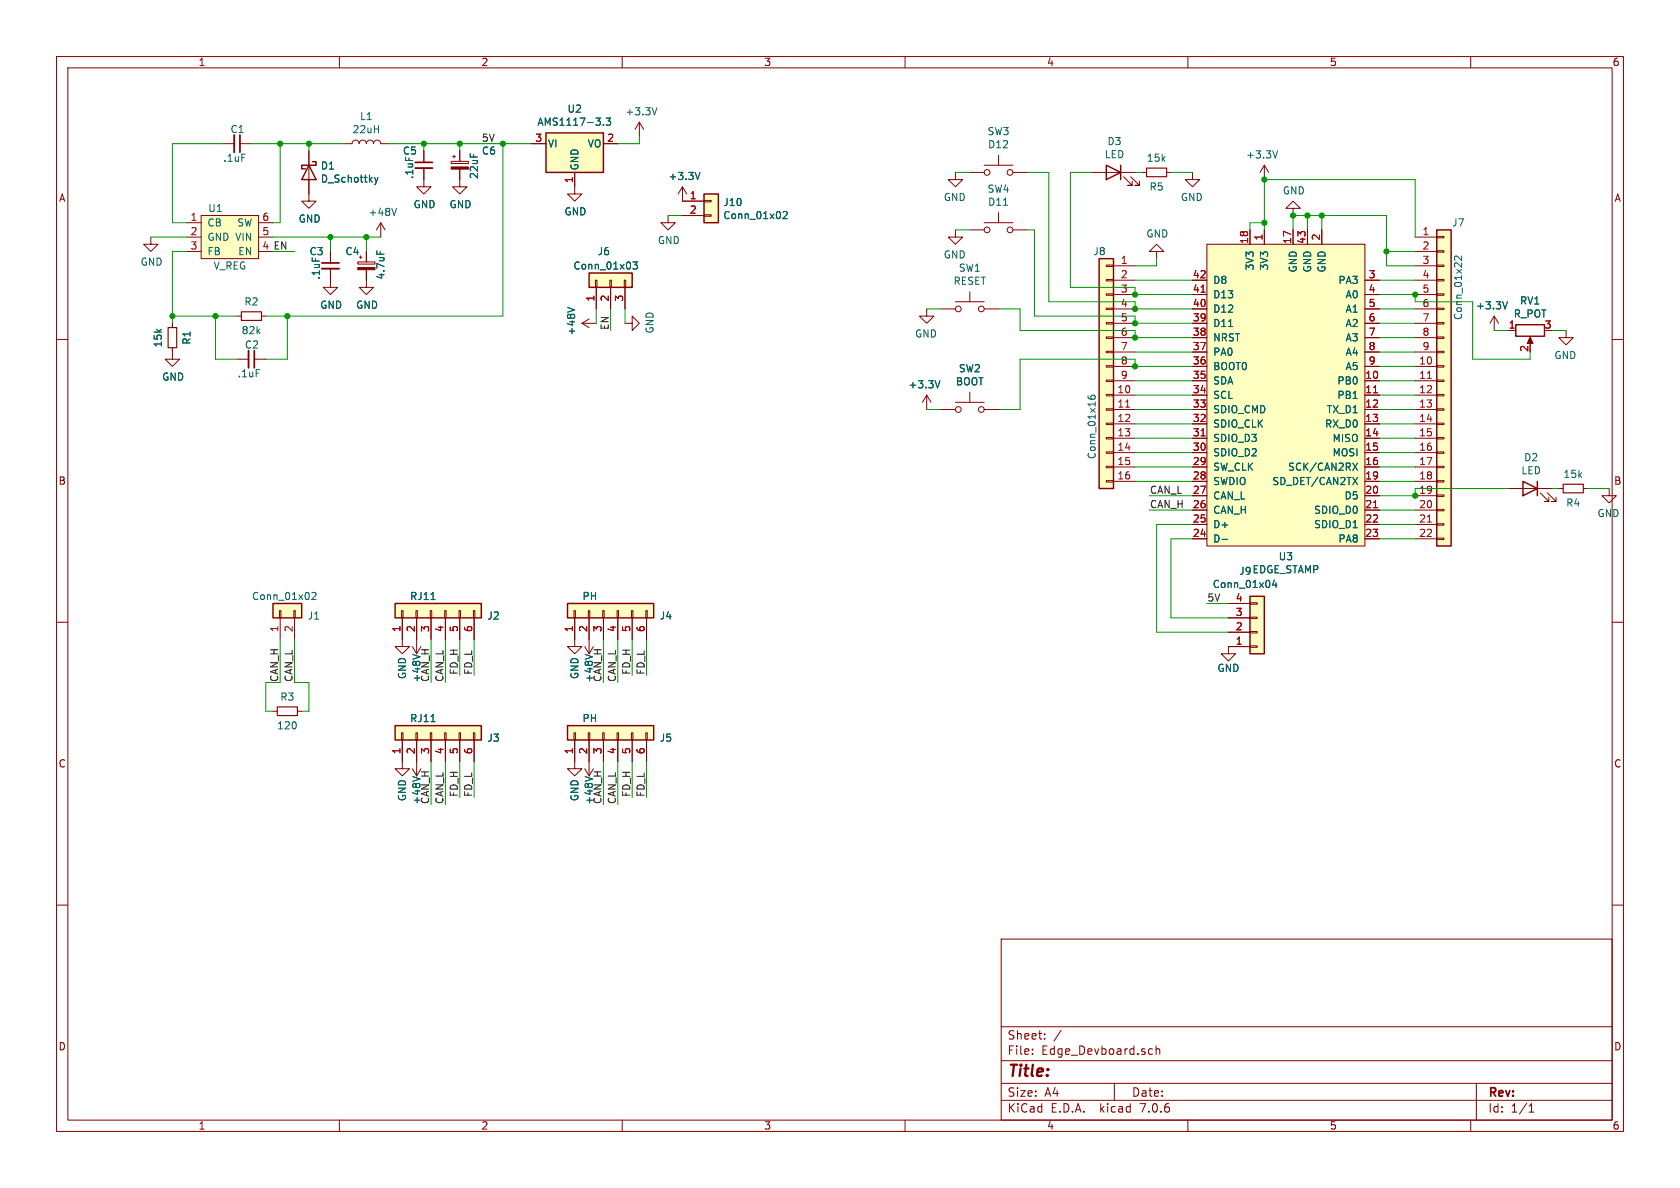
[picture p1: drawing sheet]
EESchema Schematic File Version 4
EELAYER 30 0
EELAYER END
$Descr A4 11693 8268
encoding utf-8
Sheet 1 1
Title ""
Date ""
Rev ""
Comp ""
Comment1 ""
Comment2 ""
Comment3 ""
Comment4 ""
$EndDescr
Wire Wire Line
	3500 2200 3500 1000
Wire Wire Line
	1950 1550 1950 1000
Wire Wire Line
	1200 1550 1200 1000
Wire Wire Line
	1900 1550 1950 1550
Wire Wire Line
	2000 2200 3500 2200
Wire Wire Line
	2000 2500 2000 2200
Wire Wire Line
	1850 2500 2000 2500
Connection ~ 2000 2200
Wire Wire Line
	1850 2200 2000 2200
Connection ~ 3500 1000
Wire Wire Line
	3200 1000 3500 1000
$Comp
L power:+3.3V #PWR0101
U 1 1
P 4450 950
F 0 "#PWR0101" H 4450 800 50  0001 C CNN
F 1 "+3.3V" H 4465 1123 50  0000 C CNN
F 2 "" H 4450 950 50  0001 C CNN
F 3 "" H 4450 950 50  0001 C CNN
	1    4450 950 
	1    0    0    -1  
$EndComp
Wire Wire Line
	3200 1000 3200 1050
Connection ~ 3200 1000
Wire Wire Line
	2950 1000 3200 1000
Wire Wire Line
	2950 1000 2950 1050
Connection ~ 2950 1000
Wire Wire Line
	2700 1000 2950 1000
Wire Wire Line
	1950 1000 2150 1000
Wire Wire Line
	2150 1000 2400 1000
Connection ~ 2150 1000
Wire Wire Line
	2150 1050 2150 1000
Connection ~ 1950 1000
Wire Wire Line
	1750 1000 1950 1000
Wire Wire Line
	1200 1000 1550 1000
Wire Wire Line
	1300 1550 1200 1550
Wire Wire Line
	1050 1650 1300 1650
$Comp
L power:GND #PWR0102
U 1 1
P 1050 1650
F 0 "#PWR0102" H 1050 1400 50  0001 C CNN
F 1 "GND" H 1055 1477 50  0000 C CNN
F 2 "" H 1050 1650 50  0001 C CNN
F 3 "" H 1050 1650 50  0001 C CNN
	1    1050 1650
	1    0    0    -1  
$EndComp
$Comp
L power:GND #PWR0103
U 1 1
P 2150 1350
F 0 "#PWR0103" H 2150 1100 50  0001 C CNN
F 1 "GND" H 2155 1177 50  0000 C CNN
F 2 "" H 2150 1350 50  0001 C CNN
F 3 "" H 2150 1350 50  0001 C CNN
	1    2150 1350
	1    0    0    -1  
$EndComp
$Comp
L power:GND #PWR0104
U 1 1
P 3200 1250
F 0 "#PWR0104" H 3200 1000 50  0001 C CNN
F 1 "GND" H 3205 1077 50  0000 C CNN
F 2 "" H 3200 1250 50  0001 C CNN
F 3 "" H 3200 1250 50  0001 C CNN
	1    3200 1250
	1    0    0    -1  
$EndComp
$Comp
L power:GND #PWR0105
U 1 1
P 2950 1250
F 0 "#PWR0105" H 2950 1000 50  0001 C CNN
F 1 "GND" H 2955 1077 50  0000 C CNN
F 2 "" H 2950 1250 50  0001 C CNN
F 3 "" H 2950 1250 50  0001 C CNN
	1    2950 1250
	1    0    0    -1  
$EndComp
Wire Wire Line
	1500 2200 1200 2200
Wire Wire Line
	1500 2500 1500 2200
Wire Wire Line
	1650 2500 1500 2500
$Comp
L power:GND #PWR0106
U 1 1
P 1200 2450
F 0 "#PWR0106" H 1200 2200 50  0001 C CNN
F 1 "GND" H 1205 2277 50  0000 C CNN
F 2 "" H 1200 2450 50  0001 C CNN
F 3 "" H 1200 2450 50  0001 C CNN
	1    1200 2450
	1    0    0    -1  
$EndComp
Wire Wire Line
	1200 2200 1200 2250
Wire Wire Line
	1200 1750 1300 1750
Connection ~ 1200 2200
Wire Wire Line
	1200 2200 1200 1750
Connection ~ 1500 2200
Wire Wire Line
	1650 2200 1500 2200
$Comp
L power:GND #PWR0107
U 1 1
P 2550 1950
F 0 "#PWR0107" H 2550 1700 50  0001 C CNN
F 1 "GND" H 2555 1777 50  0000 C CNN
F 2 "" H 2550 1950 50  0001 C CNN
F 3 "" H 2550 1950 50  0001 C CNN
	1    2550 1950
	1    0    0    -1  
$EndComp
$Comp
L power:GND #PWR0108
U 1 1
P 2300 1950
F 0 "#PWR0108" H 2300 1700 50  0001 C CNN
F 1 "GND" H 2305 1777 50  0000 C CNN
F 2 "" H 2300 1950 50  0001 C CNN
F 3 "" H 2300 1950 50  0001 C CNN
	1    2300 1950
	1    0    0    -1  
$EndComp
$Comp
L Device:C_Small C5
U 1 1
P 2950 1150
F 0 "C5" H 2800 1250 50  0000 L CNN
F 1 ".1uF" V 2850 1050 50  0000 L CNN
F 2 "Capacitor_SMD:C_0603_1608Metric" H 2950 1150 50  0001 C CNN
F 3 "~" H 2950 1150 50  0001 C CNN
	1    2950 1150
	1    0    0    -1  
$EndComp
Wire Wire Line
	2300 1650 2300 1750
Connection ~ 2300 1650
Wire Wire Line
	2550 1650 2300 1650
Wire Wire Line
	2550 1650 2550 1750
$Comp
L Evezor_Library:REGULATOR_VOLTAGE_HT7463A U1
U 1 1
P 1600 1650
F 0 "U1" H 1500 1850 50  0000 C CNN
F 1 "V_REG" H 1600 1450 50  0000 C CNN
F 2 "Package_TO_SOT_SMD:SOT-23-6" H 1550 1650 50  0001 C CNN
F 3 "" H 1550 1650 50  0001 C CNN
	1    1600 1650
	1    0    0    -1  
$EndComp
$Comp
L power:+48V #PWR0109
U 1 1
P 2650 1650
F 0 "#PWR0109" H 2650 1500 50  0001 C CNN
F 1 "+48V" H 2665 1823 50  0000 C CNN
F 2 "" H 2650 1650 50  0001 C CNN
F 3 "" H 2650 1650 50  0001 C CNN
	1    2650 1650
	1    0    0    -1  
$EndComp
$Comp
L Device:CP_Small C6
U 1 1
P 3200 1150
F 0 "C6" H 3350 1250 50  0000 L CNN
F 1 "22uF" V 3300 1050 50  0000 L CNN
F 2 "Capacitor_SMD:C_0805_2012Metric" H 3200 1150 50  0001 C CNN
F 3 "~" H 3200 1150 50  0001 C CNN
	1    3200 1150
	1    0    0    -1  
$EndComp
$Comp
L Device:R_Small R1
U 1 1
P 1200 2350
F 0 "R1" V 1100 2350 50  0000 C CNN
F 1 "15k" V 1300 2350 50  0000 C CNN
F 2 "Resistor_SMD:R_0603_1608Metric" H 1200 2350 50  0001 C CNN
F 3 "~" H 1200 2350 50  0001 C CNN
	1    1200 2350
	-1   0    0    1   
$EndComp
$Comp
L Device:C_Small C2
U 1 1
P 1750 2500
F 0 "C2" V 1650 2450 50  0000 L CNN
F 1 ".1uF" V 1850 2400 50  0000 L CNN
F 2 "Capacitor_SMD:C_0603_1608Metric" H 1750 2500 50  0001 C CNN
F 3 "~" H 1750 2500 50  0001 C CNN
	1    1750 2500
	0    1    1    0   
$EndComp
$Comp
L Device:R_Small R2
U 1 1
P 1750 2200
F 0 "R2" V 1650 2200 50  0000 C CNN
F 1 "82k" V 1850 2200 50  0000 C CNN
F 2 "Resistor_SMD:R_0603_1608Metric" H 1750 2200 50  0001 C CNN
F 3 "~" H 1750 2200 50  0001 C CNN
	1    1750 2200
	0    1    1    0   
$EndComp
$Comp
L Device:C_Small C1
U 1 1
P 1650 1000
F 0 "C1" V 1550 950 50  0000 L CNN
F 1 ".1uF" V 1750 900 50  0000 L CNN
F 2 "Capacitor_SMD:C_0603_1608Metric" H 1650 1000 50  0001 C CNN
F 3 "~" H 1650 1000 50  0001 C CNN
	1    1650 1000
	0    1    1    0   
$EndComp
$Comp
L Device:CP_Small C4
U 1 1
P 2550 1850
F 0 "C4" H 2400 1950 50  0000 L CNN
F 1 "4.7uF" V 2650 1750 50  0000 L CNN
F 2 "Capacitor_SMD:C_0805_2012Metric" H 2550 1850 50  0001 C CNN
F 3 "~" H 2550 1850 50  0001 C CNN
	1    2550 1850
	1    0    0    -1  
$EndComp
$Comp
L Device:C_Small C3
U 1 1
P 2300 1850
F 0 "C3" H 2150 1950 50  0000 L CNN
F 1 ".1uF" V 2200 1750 50  0000 L CNN
F 2 "Capacitor_SMD:C_0603_1608Metric" H 2300 1850 50  0001 C CNN
F 3 "~" H 2300 1850 50  0001 C CNN
	1    2300 1850
	1    0    0    -1  
$EndComp
$Comp
L Device:L L1
U 1 1
P 2550 1000
F 0 "L1" V 2740 1000 50  0000 C CNN
F 1 "22uH" V 2649 1000 50  0000 C CNN
F 2 "EvezorLIB:INDUCTOR_22uH_GCDA0650-220MC" H 2550 1000 50  0001 C CNN
F 3 "~" H 2550 1000 50  0001 C CNN
	1    2550 1000
	0    -1   -1   0   
$EndComp
$Comp
L Device:D_Schottky D1
U 1 1
P 2150 1200
F 0 "D1" V 2104 1279 50  0000 L CNN
F 1 "D_Schottky" V 2195 1279 50  0000 L CNN
F 2 "Diode_SMD:D_SOD-523" H 2150 1200 50  0001 C CNN
F 3 "~" H 2150 1200 50  0001 C CNN
	1    2150 1200
	0    1    1    0   
$EndComp
Wire Wire Line
	2550 1650 2650 1650
Connection ~ 2550 1650
$Comp
L Regulator_Linear:AMS1117-3.3 U2
U 1 1
P 4000 1000
F 0 "U2" H 4000 1242 50  0000 C CNN
F 1 "AMS1117-3.3" H 4000 1151 50  0000 C CNN
F 2 "Package_TO_SOT_SMD:SOT-223-3_TabPin2" H 4000 1200 50  0001 C CNN
F 3 "http://www.advanced-monolithic.com/pdf/ds1117.pdf" H 4100 750 50  0001 C CNN
	1    4000 1000
	1    0    0    -1  
$EndComp
Wire Wire Line
	3500 1000 3700 1000
Wire Wire Line
	4300 1000 4450 1000
Wire Wire Line
	4450 1000 4450 950 
$Comp
L power:GND #PWR0110
U 1 1
P 4000 1300
F 0 "#PWR0110" H 4000 1050 50  0001 C CNN
F 1 "GND" H 4005 1127 50  0000 C CNN
F 2 "" H 4000 1300 50  0001 C CNN
F 3 "" H 4000 1300 50  0001 C CNN
	1    4000 1300
	1    0    0    -1  
$EndComp
Wire Wire Line
	1900 1650 2300 1650
Text Label 1900 1750 0    50   ~ 0
EN
Wire Wire Line
	1900 1750 2050 1750
$Comp
L Connector_Generic:Conn_01x03 J6
U 1 1
P 4250 1950
F 0 "J6" V 4450 1950 50  0000 L CNN
F 1 "Conn_01x03" V 4350 1750 50  0000 L CNN
F 2 "Connector_PinHeader_2.54mm:PinHeader_1x03_P2.54mm_Vertical" H 4250 1950 50  0001 C CNN
F 3 "~" H 4250 1950 50  0001 C CNN
	1    4250 1950
	0    -1   -1   0   
$EndComp
Text Label 4250 2300 1    50   ~ 0
EN
Wire Wire Line
	4250 2150 4250 2300
$Comp
L power:GND #PWR0111
U 1 1
P 4350 2250
F 0 "#PWR0111" H 4350 2000 50  0001 C CNN
F 1 "GND" H 4355 2077 50  0000 C CNN
F 2 "" H 4350 2250 50  0001 C CNN
F 3 "" H 4350 2250 50  0001 C CNN
	1    4350 2250
	0    -1   -1   0   
$EndComp
$Comp
L power:+48V #PWR0112
U 1 1
P 4150 2250
F 0 "#PWR0112" H 4150 2100 50  0001 C CNN
F 1 "+48V" H 4165 2423 50  0000 C CNN
F 2 "" H 4150 2250 50  0001 C CNN
F 3 "" H 4150 2250 50  0001 C CNN
	1    4150 2250
	0    -1   -1   0   
$EndComp
Wire Wire Line
	4150 2150 4150 2250
Wire Wire Line
	4350 2150 4350 2250
$Comp
L Edge_Devboard-rescue:EDGE_STAMP-Evezor_Library U3
U 1 1
P 8900 2250
F 0 "U3" H 8850 627 50  0000 C CNN
F 1 "EDGE_STAMP" H 8850 536 50  0000 C CNN
F 2 "EvezorLIB:EDGE_STAMP" H 8900 2250 50  0001 C CNN
F 3 "" H 8900 2250 50  0001 C CNN
	1    8900 2250
	-1   0    0    -1  
$EndComp
Wire Wire Line
	9850 3750 9600 3750
Wire Wire Line
	9600 3650 9850 3650
Wire Wire Line
	9850 3550 9600 3550
Wire Wire Line
	9600 3450 9850 3450
Wire Wire Line
	9850 3350 9600 3350
Wire Wire Line
	9600 3250 9850 3250
Wire Wire Line
	9850 3150 9600 3150
Wire Wire Line
	9600 3050 9850 3050
Wire Wire Line
	9850 2950 9600 2950
Wire Wire Line
	9600 2850 9850 2850
Wire Wire Line
	9850 2750 9600 2750
Wire Wire Line
	9600 2650 9850 2650
Wire Wire Line
	9850 2550 9600 2550
Wire Wire Line
	9600 2450 9850 2450
Wire Wire Line
	9850 2350 9600 2350
Wire Wire Line
	9600 2250 9850 2250
Wire Wire Line
	9850 2150 9600 2150
Wire Wire Line
	9600 2050 9850 2050
Wire Wire Line
	9850 1950 9600 1950
$Comp
L Connector_Generic:Conn_01x22 J7
U 1 1
P 10050 2650
F 0 "J7" H 10150 3750 50  0000 C CNN
F 1 "Conn_01x22" V 10150 3300 50  0000 C CNN
F 2 "Connector_PinHeader_2.54mm:PinHeader_1x22_P2.54mm_Vertical" H 10050 2650 50  0001 C CNN
F 3 "~" H 10050 2650 50  0001 C CNN
	1    10050 2650
	1    0    0    -1  
$EndComp
Wire Wire Line
	9850 1850 9650 1850
Wire Wire Line
	9650 1850 9650 1750
Wire Wire Line
	9650 1500 9200 1500
Wire Wire Line
	9000 1500 9000 1600
Wire Wire Line
	9100 1600 9100 1500
Connection ~ 9100 1500
Wire Wire Line
	9100 1500 9000 1500
Wire Wire Line
	9200 1600 9200 1500
Connection ~ 9200 1500
Wire Wire Line
	9200 1500 9100 1500
Wire Wire Line
	9850 1750 9650 1750
Connection ~ 9650 1750
Wire Wire Line
	9650 1750 9650 1500
$Comp
L power:GND #PWR0113
U 1 1
P 9000 1500
F 0 "#PWR0113" H 9000 1250 50  0001 C CNN
F 1 "GND" H 9005 1327 50  0000 C CNN
F 2 "" H 9000 1500 50  0001 C CNN
F 3 "" H 9000 1500 50  0001 C CNN
	1    9000 1500
	1    0    0    1   
$EndComp
Connection ~ 9000 1500
Wire Wire Line
	8800 1250 9850 1250
Wire Wire Line
	9850 1250 9850 1650
Wire Wire Line
	8800 1250 8800 1550
Wire Wire Line
	8700 1600 8700 1550
Wire Wire Line
	8700 1550 8800 1550
Connection ~ 8800 1550
Wire Wire Line
	8800 1550 8800 1600
$Comp
L power:+3.3V #PWR0114
U 1 1
P 8800 1250
F 0 "#PWR0114" H 8800 1100 50  0001 C CNN
F 1 "+3.3V" H 8815 1423 50  0000 C CNN
F 2 "" H 8800 1250 50  0001 C CNN
F 3 "" H 8800 1250 50  0001 C CNN
	1    8800 1250
	-1   0    0    -1  
$EndComp
Connection ~ 8800 1250
$Comp
L power:GND #PWR0115
U 1 1
P 8550 4500
F 0 "#PWR0115" H 8550 4250 50  0001 C CNN
F 1 "GND" H 8550 4350 50  0000 C CNN
F 2 "" H 8550 4500 50  0001 C CNN
F 3 "" H 8550 4500 50  0001 C CNN
	1    8550 4500
	-1   0    0    -1  
$EndComp
Wire Wire Line
	8300 3750 8150 3750
Wire Wire Line
	8050 3650 8300 3650
Text Label 8000 3550 0    50   ~ 0
CAN_H
Text Label 8000 3450 0    50   ~ 0
CAN_L
Wire Wire Line
	8300 3550 8000 3550
Wire Wire Line
	8300 3450 8000 3450
$Comp
L Connector_Generic:Conn_01x16 J8
U 1 1
P 7700 2550
F 0 "J8" H 7700 3350 50  0000 L CNN
F 1 "Conn_01x16" V 7800 1900 50  0000 L CNN
F 2 "Connector_PinHeader_2.54mm:PinHeader_1x16_P2.54mm_Vertical" H 7700 2550 50  0001 C CNN
F 3 "~" H 7700 2550 50  0001 C CNN
	1    7700 2550
	-1   0    0    -1  
$EndComp
$Comp
L power:GND #PWR0116
U 1 1
P 8050 1800
F 0 "#PWR0116" H 8050 1550 50  0001 C CNN
F 1 "GND" H 8055 1627 50  0000 C CNN
F 2 "" H 8050 1800 50  0001 C CNN
F 3 "" H 8050 1800 50  0001 C CNN
	1    8050 1800
	1    0    0    1   
$EndComp
Wire Wire Line
	7900 1850 8050 1850
Wire Wire Line
	8050 1850 8050 1800
Wire Wire Line
	7900 1950 8300 1950
Wire Wire Line
	8300 2050 7900 2050
Wire Wire Line
	7900 2150 8300 2150
Wire Wire Line
	8300 2250 7900 2250
Wire Wire Line
	7900 2350 8300 2350
Wire Wire Line
	8300 2450 7900 2450
Wire Wire Line
	7900 2550 8300 2550
Wire Wire Line
	8300 2650 7900 2650
Wire Wire Line
	7900 2750 8300 2750
Wire Wire Line
	7900 2850 8300 2850
Wire Wire Line
	8300 2950 7900 2950
Wire Wire Line
	7900 3050 8300 3050
Wire Wire Line
	8300 3150 7900 3150
Wire Wire Line
	7900 3250 8300 3250
Wire Wire Line
	8300 3350 7900 3350
$Comp
L Connector_Generic:Conn_01x06 J2
U 1 1
P 3000 4250
F 0 "J2" V 2964 3862 50  0000 R CNN
F 1 "RJ11" V 3100 4400 50  0000 R CNN
F 2 "EvezorLIB:RJ11_C189747_Horizontal" H 3000 4250 50  0001 C CNN
F 3 "~" H 3000 4250 50  0001 C CNN
	1    3000 4250
	0    -1   -1   0   
$EndComp
Text Label 3000 4750 1    50   ~ 0
CAN_H
Text Label 3100 4750 1    50   ~ 0
CAN_L
Wire Wire Line
	3000 4450 3000 4750
Wire Wire Line
	3100 4450 3100 4750
$Comp
L power:GND #PWR0117
U 1 1
P 2800 4450
F 0 "#PWR0117" H 2800 4200 50  0001 C CNN
F 1 "GND" V 2800 4250 50  0000 C CNN
F 2 "" H 2800 4450 50  0001 C CNN
F 3 "" H 2800 4450 50  0001 C CNN
	1    2800 4450
	1    0    0    -1  
$EndComp
$Comp
L power:+48V #PWR0118
U 1 1
P 2900 4450
F 0 "#PWR0118" H 2900 4300 50  0001 C CNN
F 1 "+48V" V 2900 4650 50  0000 C CNN
F 2 "" H 2900 4450 50  0001 C CNN
F 3 "" H 2900 4450 50  0001 C CNN
	1    2900 4450
	-1   0    0    1   
$EndComp
$Comp
L Connector_Generic:Conn_01x06 J3
U 1 1
P 3000 5100
F 0 "J3" V 2964 4712 50  0000 R CNN
F 1 "RJ11" V 3100 5250 50  0000 R CNN
F 2 "EvezorLIB:RJ11_C189747_Horizontal" H 3000 5100 50  0001 C CNN
F 3 "~" H 3000 5100 50  0001 C CNN
	1    3000 5100
	0    -1   -1   0   
$EndComp
Text Label 3000 5600 1    50   ~ 0
CAN_H
Text Label 3100 5600 1    50   ~ 0
CAN_L
Wire Wire Line
	3000 5300 3000 5600
Wire Wire Line
	3100 5300 3100 5600
$Comp
L power:GND #PWR0119
U 1 1
P 2800 5300
F 0 "#PWR0119" H 2800 5050 50  0001 C CNN
F 1 "GND" V 2800 5100 50  0000 C CNN
F 2 "" H 2800 5300 50  0001 C CNN
F 3 "" H 2800 5300 50  0001 C CNN
	1    2800 5300
	1    0    0    -1  
$EndComp
$Comp
L power:+48V #PWR0120
U 1 1
P 2900 5300
F 0 "#PWR0120" H 2900 5150 50  0001 C CNN
F 1 "+48V" V 2900 5500 50  0000 C CNN
F 2 "" H 2900 5300 50  0001 C CNN
F 3 "" H 2900 5300 50  0001 C CNN
	1    2900 5300
	-1   0    0    1   
$EndComp
$Comp
L Connector_Generic:Conn_01x06 J4
U 1 1
P 4200 4250
F 0 "J4" V 4164 3862 50  0000 R CNN
F 1 "PH" V 4300 4400 50  0000 R CNN
F 2 "Connector_JST:JST_PH_B6B-PH-K_1x06_P2.00mm_Vertical" H 4200 4250 50  0001 C CNN
F 3 "~" H 4200 4250 50  0001 C CNN
	1    4200 4250
	0    -1   -1   0   
$EndComp
Text Label 4200 4750 1    50   ~ 0
CAN_H
Text Label 4300 4750 1    50   ~ 0
CAN_L
Wire Wire Line
	4200 4450 4200 4750
Wire Wire Line
	4300 4450 4300 4750
$Comp
L power:GND #PWR0121
U 1 1
P 4000 4450
F 0 "#PWR0121" H 4000 4200 50  0001 C CNN
F 1 "GND" V 4000 4250 50  0000 C CNN
F 2 "" H 4000 4450 50  0001 C CNN
F 3 "" H 4000 4450 50  0001 C CNN
	1    4000 4450
	1    0    0    -1  
$EndComp
$Comp
L power:+48V #PWR0122
U 1 1
P 4100 4450
F 0 "#PWR0122" H 4100 4300 50  0001 C CNN
F 1 "+48V" V 4100 4650 50  0000 C CNN
F 2 "" H 4100 4450 50  0001 C CNN
F 3 "" H 4100 4450 50  0001 C CNN
	1    4100 4450
	-1   0    0    1   
$EndComp
$Comp
L Connector_Generic:Conn_01x06 J5
U 1 1
P 4200 5100
F 0 "J5" V 4164 4712 50  0000 R CNN
F 1 "PH" V 4300 5250 50  0000 R CNN
F 2 "Connector_JST:JST_PH_B6B-PH-K_1x06_P2.00mm_Vertical" H 4200 5100 50  0001 C CNN
F 3 "~" H 4200 5100 50  0001 C CNN
	1    4200 5100
	0    -1   -1   0   
$EndComp
Text Label 4200 5600 1    50   ~ 0
CAN_H
Text Label 4300 5600 1    50   ~ 0
CAN_L
Wire Wire Line
	4200 5300 4200 5600
Wire Wire Line
	4300 5300 4300 5600
$Comp
L power:GND #PWR0123
U 1 1
P 4000 5300
F 0 "#PWR0123" H 4000 5050 50  0001 C CNN
F 1 "GND" V 4000 5100 50  0000 C CNN
F 2 "" H 4000 5300 50  0001 C CNN
F 3 "" H 4000 5300 50  0001 C CNN
	1    4000 5300
	1    0    0    -1  
$EndComp
$Comp
L power:+48V #PWR0124
U 1 1
P 4100 5300
F 0 "#PWR0124" H 4100 5150 50  0001 C CNN
F 1 "+48V" V 4100 5500 50  0000 C CNN
F 2 "" H 4100 5300 50  0001 C CNN
F 3 "" H 4100 5300 50  0001 C CNN
	1    4100 5300
	-1   0    0    1   
$EndComp
$Comp
L Connector_Generic:Conn_01x02 J1
U 1 1
P 1950 4250
F 0 "J1" V 1914 4062 50  0000 R CNN
F 1 "Conn_01x02" V 2050 4450 50  0000 R CNN
F 2 "Connector_PinHeader_2.54mm:PinHeader_1x02_P2.54mm_Vertical" H 1950 4250 50  0001 C CNN
F 3 "~" H 1950 4250 50  0001 C CNN
	1    1950 4250
	0    -1   -1   0   
$EndComp
Text Label 1950 4750 1    50   ~ 0
CAN_H
Text Label 2050 4750 1    50   ~ 0
CAN_L
Wire Wire Line
	1950 4450 1950 4750
Wire Wire Line
	2050 4450 2050 4750
$Comp
L Device:R_Small R3
U 1 1
P 2000 4950
F 0 "R3" V 1900 4950 50  0000 C CNN
F 1 "120" V 2100 4950 50  0000 C CNN
F 2 "Resistor_SMD:R_1206_3216Metric" H 2000 4950 50  0001 C CNN
F 3 "~" H 2000 4950 50  0001 C CNN
	1    2000 4950
	0    1    1    0   
$EndComp
Wire Wire Line
	2050 4750 2150 4750
Wire Wire Line
	2150 4750 2150 4950
Wire Wire Line
	2150 4950 2100 4950
Wire Wire Line
	1950 4750 1850 4750
Wire Wire Line
	1850 4750 1850 4950
Wire Wire Line
	1850 4950 1900 4950
$Comp
L Switch:SW_Push SW1
U 1 1
P 6750 2150
F 0 "SW1" H 6750 2435 50  0000 C CNN
F 1 "RESET" H 6750 2344 50  0000 C CNN
F 2 "EvezorLIB:SWITCH_2x3_SMD_TACTILE_GREEN" H 6750 2350 50  0001 C CNN
F 3 "~" H 6750 2350 50  0001 C CNN
	1    6750 2150
	-1   0    0    -1  
$EndComp
$Comp
L power:+3.3V #PWR0125
U 1 1
P 6450 2850
F 0 "#PWR0125" H 6450 2700 50  0001 C CNN
F 1 "+3.3V" H 6465 3023 50  0000 C CNN
F 2 "" H 6450 2850 50  0001 C CNN
F 3 "" H 6450 2850 50  0001 C CNN
	1    6450 2850
	-1   0    0    -1  
$EndComp
Wire Wire Line
	6550 2850 6450 2850
Wire Wire Line
	7900 2350 7900 2300
Wire Wire Line
	7900 2300 7100 2300
Wire Wire Line
	7100 2300 7100 2150
Wire Wire Line
	7100 2150 6950 2150
Connection ~ 7900 2350
Wire Wire Line
	7900 2550 7900 2500
Wire Wire Line
	7900 2500 7100 2500
Connection ~ 7900 2550
Wire Wire Line
	6550 2150 6450 2150
$Comp
L power:GND #PWR0126
U 1 1
P 6450 2150
F 0 "#PWR0126" H 6450 1900 50  0001 C CNN
F 1 "GND" H 6455 1977 50  0000 C CNN
F 2 "" H 6450 2150 50  0001 C CNN
F 3 "" H 6450 2150 50  0001 C CNN
	1    6450 2150
	-1   0    0    -1  
$EndComp
$Comp
L Switch:SW_Push SW2
U 1 1
P 6750 2850
F 0 "SW2" H 6750 3135 50  0000 C CNN
F 1 "BOOT" H 6750 3044 50  0000 C CNN
F 2 "EvezorLIB:SWITCH_2x3_SMD_TACTILE_GREEN" H 6750 3050 50  0001 C CNN
F 3 "~" H 6750 3050 50  0001 C CNN
	1    6750 2850
	-1   0    0    -1  
$EndComp
Wire Wire Line
	7100 2850 6950 2850
Wire Wire Line
	7100 2500 7100 2850
$Comp
L Connector_Generic:Conn_01x02 J10
U 1 1
P 4950 1400
F 0 "J10" H 5030 1392 50  0000 L CNN
F 1 "Conn_01x02" H 5030 1301 50  0000 L CNN
F 2 "Connector_JST:JST_PH_B2B-PH-K_1x02_P2.00mm_Vertical" H 4950 1400 50  0001 C CNN
F 3 "~" H 4950 1400 50  0001 C CNN
	1    4950 1400
	1    0    0    -1  
$EndComp
$Comp
L power:GND #PWR0127
U 1 1
P 4650 1500
F 0 "#PWR0127" H 4650 1250 50  0001 C CNN
F 1 "GND" H 4655 1327 50  0000 C CNN
F 2 "" H 4650 1500 50  0001 C CNN
F 3 "" H 4650 1500 50  0001 C CNN
	1    4650 1500
	1    0    0    -1  
$EndComp
Wire Wire Line
	4750 1500 4650 1500
$Comp
L power:+3.3V #PWR0128
U 1 1
P 4750 1400
F 0 "#PWR0128" H 4750 1250 50  0001 C CNN
F 1 "+3.3V" H 4765 1573 50  0000 C CNN
F 2 "" H 4750 1400 50  0001 C CNN
F 3 "" H 4750 1400 50  0001 C CNN
	1    4750 1400
	1    0    0    -1  
$EndComp
Text Label 3200 4700 1    50   ~ 0
FD_H
Text Label 3300 4700 1    50   ~ 0
FD_L
Wire Wire Line
	3200 4450 3200 4700
Wire Wire Line
	3300 4450 3300 4700
Text Label 4400 4700 1    50   ~ 0
FD_H
Text Label 4500 4700 1    50   ~ 0
FD_L
Wire Wire Line
	4400 4450 4400 4700
Wire Wire Line
	4500 4450 4500 4700
Text Label 4400 5550 1    50   ~ 0
FD_H
Text Label 4500 5550 1    50   ~ 0
FD_L
Wire Wire Line
	4400 5300 4400 5550
Wire Wire Line
	4500 5300 4500 5550
Text Label 3200 5550 1    50   ~ 0
FD_H
Text Label 3300 5550 1    50   ~ 0
FD_L
Wire Wire Line
	3200 5300 3200 5550
Wire Wire Line
	3300 5300 3300 5550
Text Label 3350 1000 0    50   ~ 0
5V
$Comp
L Switch:SW_Push SW3
U 1 1
P 6950 1200
F 0 "SW3" H 6950 1485 50  0000 C CNN
F 1 "D12" H 6950 1394 50  0000 C CNN
F 2 "EvezorLIB:SWITCH_2x3_SMD_TACTILE_GREEN" H 6950 1400 50  0001 C CNN
F 3 "~" H 6950 1400 50  0001 C CNN
	1    6950 1200
	-1   0    0    -1  
$EndComp
$Comp
L Switch:SW_Push SW4
U 1 1
P 6950 1600
F 0 "SW4" H 6950 1885 50  0000 C CNN
F 1 "D11" H 6950 1794 50  0000 C CNN
F 2 "EvezorLIB:SWITCH_2x3_SMD_TACTILE_GREEN" H 6950 1800 50  0001 C CNN
F 3 "~" H 6950 1800 50  0001 C CNN
	1    6950 1600
	-1   0    0    -1  
$EndComp
Wire Wire Line
	7900 2250 7900 2200
Wire Wire Line
	7900 2200 7200 2200
Wire Wire Line
	7200 2200 7200 1600
Wire Wire Line
	7200 1600 7150 1600
Connection ~ 7900 2250
Wire Wire Line
	7900 2150 7900 2100
Wire Wire Line
	7900 2100 7300 2100
Wire Wire Line
	7300 2100 7300 1200
Wire Wire Line
	7300 1200 7150 1200
Connection ~ 7900 2150
$Comp
L power:GND #PWR0129
U 1 1
P 6650 1600
F 0 "#PWR0129" H 6650 1350 50  0001 C CNN
F 1 "GND" H 6655 1427 50  0000 C CNN
F 2 "" H 6650 1600 50  0001 C CNN
F 3 "" H 6650 1600 50  0001 C CNN
	1    6650 1600
	-1   0    0    -1  
$EndComp
$Comp
L power:GND #PWR0130
U 1 1
P 6650 1200
F 0 "#PWR0130" H 6650 950 50  0001 C CNN
F 1 "GND" H 6655 1027 50  0000 C CNN
F 2 "" H 6650 1200 50  0001 C CNN
F 3 "" H 6650 1200 50  0001 C CNN
	1    6650 1200
	-1   0    0    -1  
$EndComp
Wire Wire Line
	6750 1200 6650 1200
Wire Wire Line
	6750 1600 6650 1600
$Comp
L Device:R_POT RV1
U 1 1
P 10650 2300
F 0 "RV1" V 10443 2300 50  0000 C CNN
F 1 "R_POT" V 10534 2300 50  0000 C CNN
F 2 "Potentiometer_THT:Potentiometer_Alpha_RD901F-40-00D_Single_Vertical_CircularHoles" H 10650 2300 50  0001 C CNN
F 3 "~" H 10650 2300 50  0001 C CNN
	1    10650 2300
	0    -1   1    0   
$EndComp
$Comp
L power:GND #PWR0131
U 1 1
P 10900 2300
F 0 "#PWR0131" H 10900 2050 50  0001 C CNN
F 1 "GND" H 10905 2127 50  0000 C CNN
F 2 "" H 10900 2300 50  0001 C CNN
F 3 "" H 10900 2300 50  0001 C CNN
	1    10900 2300
	-1   0    0    -1  
$EndComp
$Comp
L power:+3.3V #PWR0132
U 1 1
P 10400 2300
F 0 "#PWR0132" H 10400 2150 50  0001 C CNN
F 1 "+3.3V" H 10415 2473 50  0000 C CNN
F 2 "" H 10400 2300 50  0001 C CNN
F 3 "" H 10400 2300 50  0001 C CNN
	1    10400 2300
	-1   0    0    -1  
$EndComp
Wire Wire Line
	9850 2050 9850 2100
Wire Wire Line
	9850 2100 10250 2100
Wire Wire Line
	10250 2100 10250 2500
Wire Wire Line
	10250 2500 10650 2500
Wire Wire Line
	10650 2500 10650 2450
Connection ~ 9850 2050
Wire Wire Line
	10500 2300 10400 2300
Wire Wire Line
	10800 2300 10900 2300
$Comp
L Device:LED D3
U 1 1
P 7750 1200
F 0 "D3" H 7743 1416 50  0000 C CNN
F 1 "LED" H 7743 1325 50  0000 C CNN
F 2 "LED_SMD:LED_0805_2012Metric" H 7750 1200 50  0001 C CNN
F 3 "~" H 7750 1200 50  0001 C CNN
	1    7750 1200
	-1   0    0    -1  
$EndComp
$Comp
L Device:R_Small R5
U 1 1
P 8050 1200
F 0 "R5" V 7950 1200 50  0000 C CNN
F 1 "15k" V 8150 1200 50  0000 C CNN
F 2 "Resistor_SMD:R_0603_1608Metric" H 8050 1200 50  0001 C CNN
F 3 "~" H 8050 1200 50  0001 C CNN
	1    8050 1200
	0    1    -1   0   
$EndComp
$Comp
L power:GND #PWR0133
U 1 1
P 8300 1200
F 0 "#PWR0133" H 8300 950 50  0001 C CNN
F 1 "GND" H 8305 1027 50  0000 C CNN
F 2 "" H 8300 1200 50  0001 C CNN
F 3 "" H 8300 1200 50  0001 C CNN
	1    8300 1200
	-1   0    0    -1  
$EndComp
Wire Wire Line
	7900 2050 7900 2000
Wire Wire Line
	7900 2000 7450 2000
Wire Wire Line
	7450 2000 7450 1200
Wire Wire Line
	7450 1200 7600 1200
Connection ~ 7900 2050
Wire Wire Line
	7900 1200 7950 1200
Wire Wire Line
	8150 1200 8300 1200
$Comp
L Device:LED D2
U 1 1
P 10650 3400
F 0 "D2" H 10643 3616 50  0000 C CNN
F 1 "LED" H 10643 3525 50  0000 C CNN
F 2 "LED_SMD:LED_0805_2012Metric" H 10650 3400 50  0001 C CNN
F 3 "~" H 10650 3400 50  0001 C CNN
	1    10650 3400
	-1   0    0    -1  
$EndComp
$Comp
L Device:R_Small R4
U 1 1
P 10950 3400
F 0 "R4" V 10850 3400 50  0000 C CNN
F 1 "15k" V 11050 3400 50  0000 C CNN
F 2 "Resistor_SMD:R_0603_1608Metric" H 10950 3400 50  0001 C CNN
F 3 "~" H 10950 3400 50  0001 C CNN
	1    10950 3400
	0    1    -1   0   
$EndComp
$Comp
L power:GND #PWR0134
U 1 1
P 11200 3400
F 0 "#PWR0134" H 11200 3150 50  0001 C CNN
F 1 "GND" H 11205 3227 50  0000 C CNN
F 2 "" H 11200 3400 50  0001 C CNN
F 3 "" H 11200 3400 50  0001 C CNN
	1    11200 3400
	-1   0    0    -1  
$EndComp
Wire Wire Line
	10800 3400 10850 3400
Wire Wire Line
	11050 3400 11200 3400
Wire Wire Line
	9850 3400 9850 3450
Wire Wire Line
	10500 3400 9850 3400
Connection ~ 9850 3450
$Comp
L Connector_Generic:Conn_01x04 J9
U 1 1
P 8750 4400
F 0 "J9" H 8668 3975 50  0000 C CNN
F 1 "Conn_01x04" H 8668 4066 50  0000 C CNN
F 2 "Connector_JST:JST_PH_B4B-PH-K_1x04_P2.00mm_Vertical" H 8750 4400 50  0001 C CNN
F 3 "~" H 8750 4400 50  0001 C CNN
	1    8750 4400
	1    0    0    1   
$EndComp
Wire Wire Line
	8150 3750 8150 4300
Wire Wire Line
	8050 3650 8050 4400
Wire Wire Line
	8550 4300 8150 4300
Wire Wire Line
	8550 4400 8050 4400
Text Label 8400 4200 0    50   ~ 0
5V
Wire Wire Line
	8550 4200 8400 4200
$EndSCHEMATC
